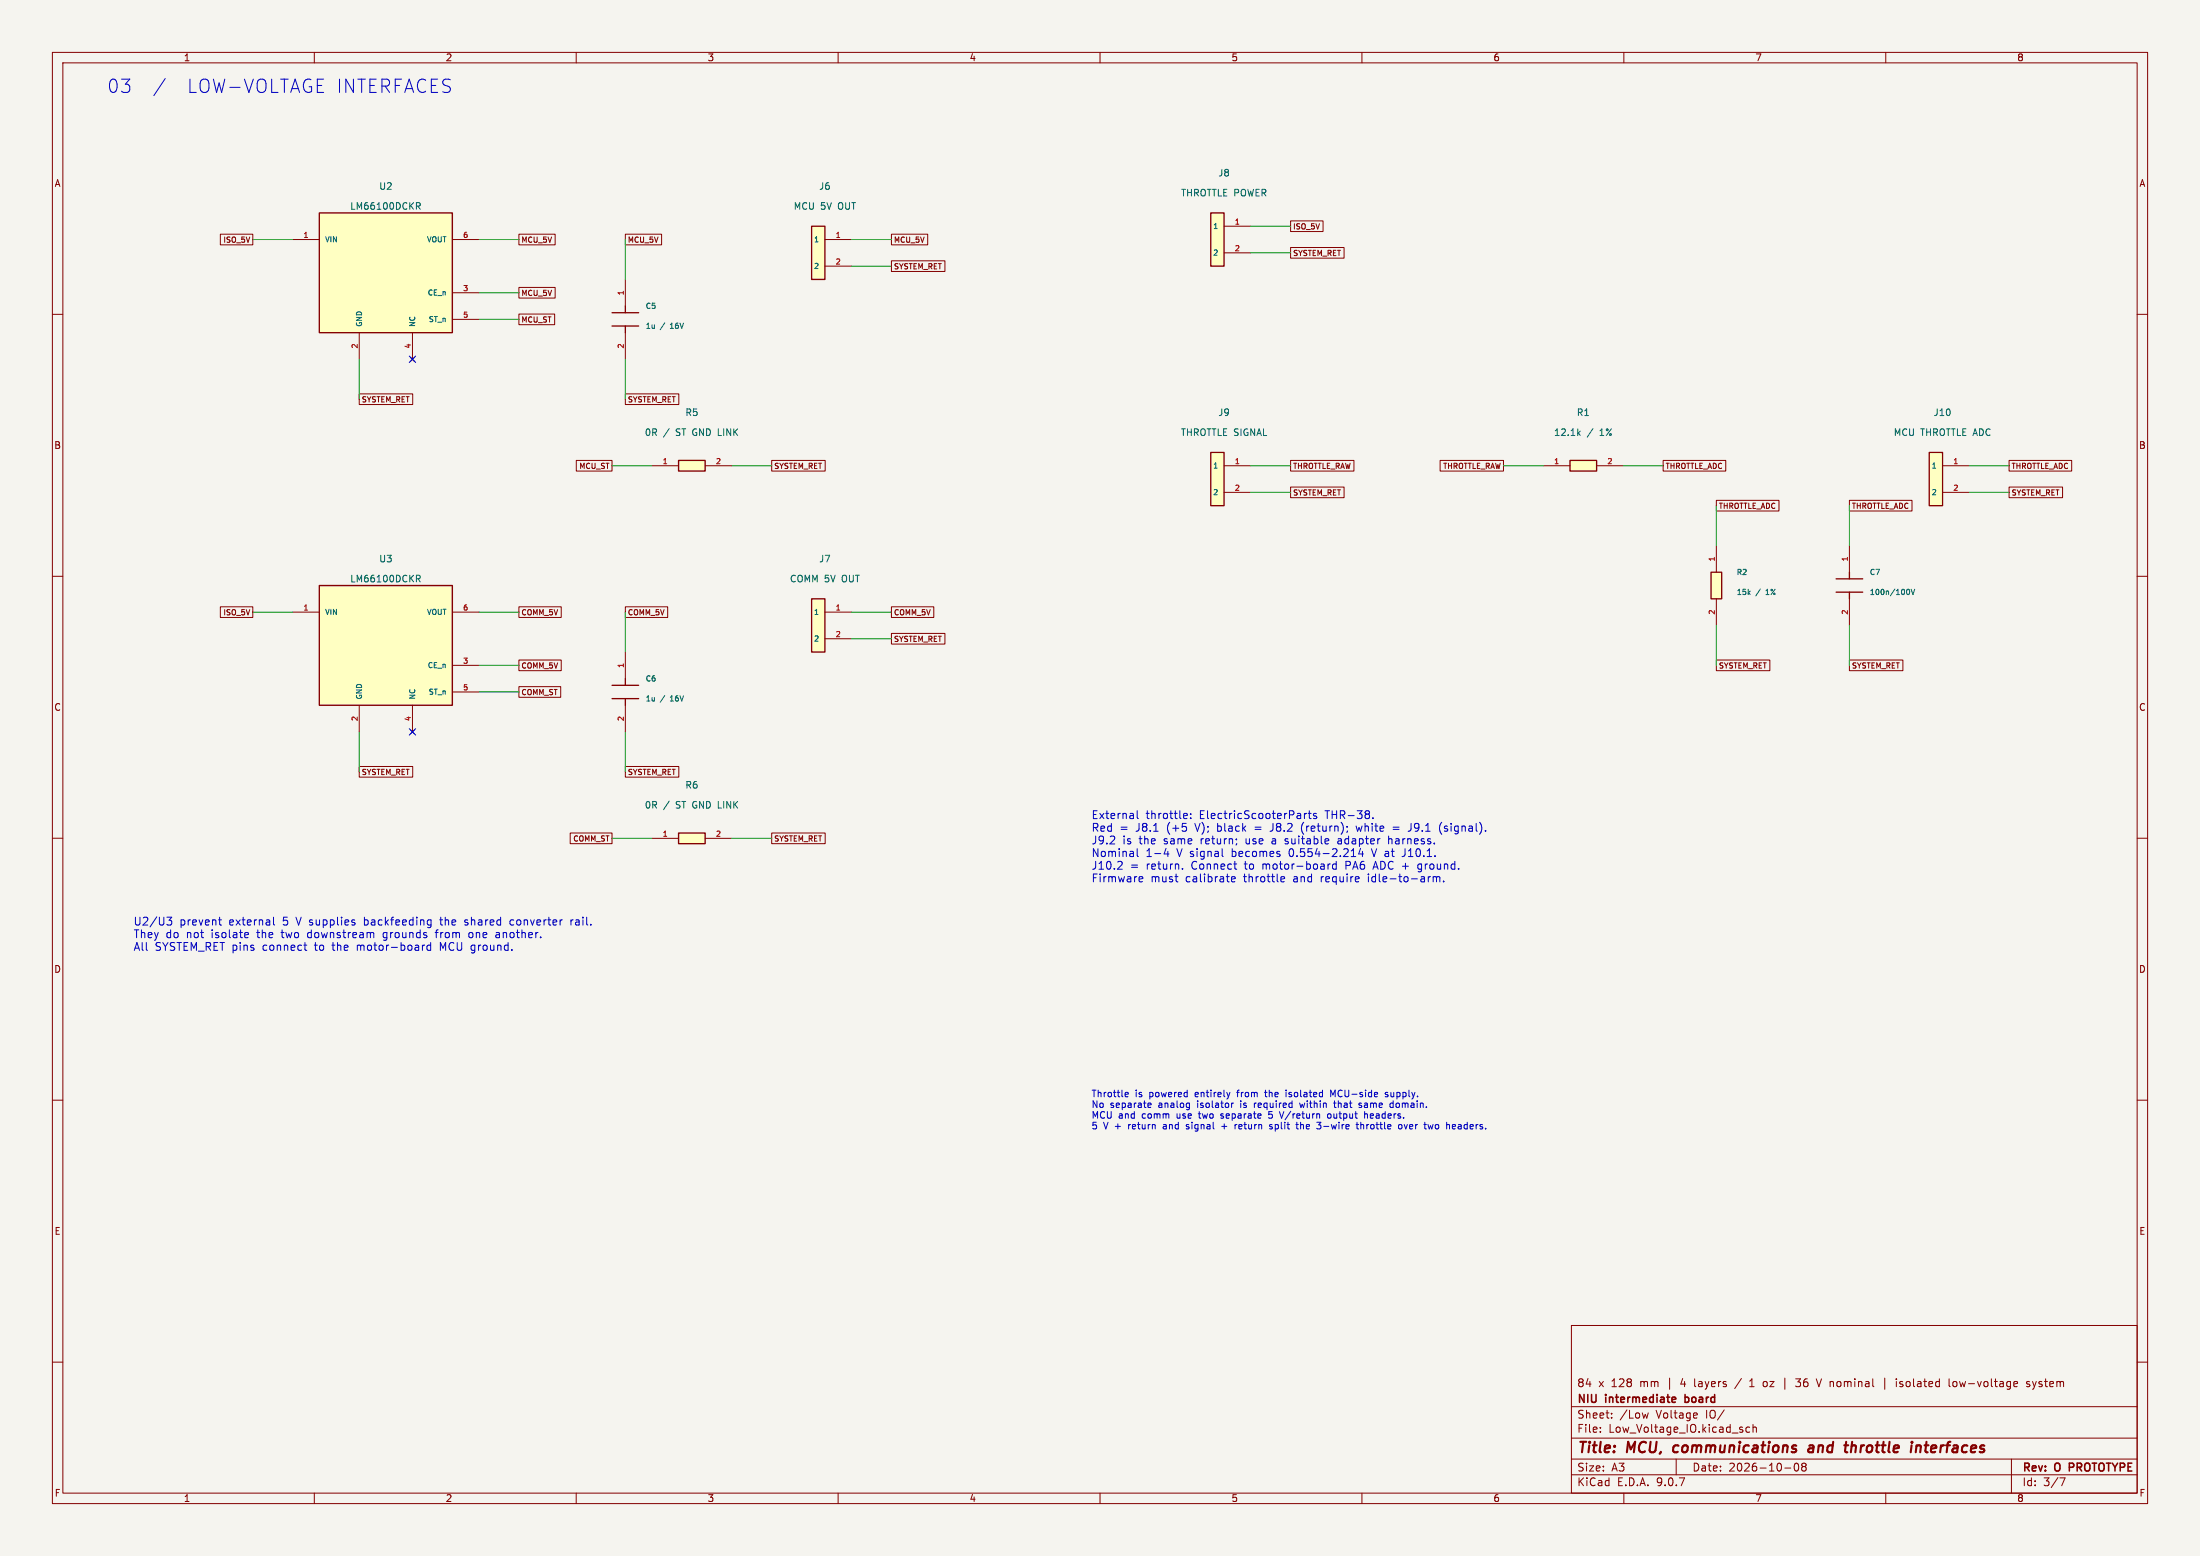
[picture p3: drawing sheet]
(kicad_sch (version 20250114) (generator "eeschema") (paper "A3") (title_block (title "MCU, communications and throttle interfaces") (date "2026-10-08") (rev "O PROTOTYPE") (company "NIU intermediate board") (comment 1 "84 x 128 mm | 4 layers / 1 oz | 36 V nominal | isolated low-voltage system")) (lib_symbols (symbol "NIU:C" (pin_names (offset 1.016)) (in_bom yes) (on_board yes) (property "Reference" "X" (at 0 5.08 0) (effects (font (size 1.27 1.27)))) (property "Value" "C" (at 0 -5.08 0) (effects (font (size 1.27 1.27)))) (symbol "C_0_1" (polyline (pts (xy -2.54 1.27) (xy 2.54 1.27)) (stroke (width 0.254) (type default)) (fill (type none))) (polyline (pts (xy -2.54 -1.27) (xy 2.54 -1.27)) (stroke (width 0.254) (type default)) (fill (type none))) (polyline (pts (xy 0 2.54) (xy 0 1.27)) (stroke (width 0.254) (type default)) (fill (type none))) (polyline (pts (xy 0 -1.27) (xy 0 -2.54)) (stroke (width 0.254) (type default)) (fill (type none)))) (symbol "C_1_1" (pin passive line (at 0 7.62 270) (length 5.08) (name "~" (effects (font (size 1.0 1.0)))) (number "1" (effects (font (size 1.0 1.0))))) (pin passive line (at 0 -7.62 90) (length 5.08) (name "~" (effects (font (size 1.0 1.0)))) (number "2" (effects (font (size 1.0 1.0))))))) (symbol "NIU:CONN" (pin_names (offset 1.016)) (in_bom yes) (on_board yes) (property "Reference" "X" (at 0 5.08 0) (effects (font (size 1.27 1.27)))) (property "Value" "CONN" (at 0 -5.08 0) (effects (font (size 1.27 1.27)))) (symbol "CONN_0_1" (rectangle (start -2.54 2.54) (end 0 -7.62) (stroke (width 0.254) (type default)) (fill (type background)))) (symbol "CONN_1_1" (pin passive line (at 5.08 0 180) (length 5.08) (name "1" (effects (font (size 1.0 1.0)))) (number "1" (effects (font (size 1.0 1.0))))) (pin passive line (at 5.08 -5.08 180) (length 5.08) (name "2" (effects (font (size 1.0 1.0)))) (number "2" (effects (font (size 1.0 1.0))))))) (symbol "NIU:FLAG" (power) (pin_names (offset 1.016)) (in_bom yes) (on_board yes) (property "Reference" "X" (at 0 5.08 0) (effects (font (size 1.27 1.27)))) (property "Value" "FLAG" (at 0 -5.08 0) (effects (font (size 1.27 1.27)))) (symbol "FLAG_0_1" (polyline (pts (xy 0 0) (xy 0 2.54) (xy -2.54 3.81) (xy 0 5.08) (xy 2.54 3.81) (xy 0 2.54)) (stroke (width 0.254) (type default)) (fill (type none)))) (symbol "FLAG_1_1" (pin power_out line (at 0 0 90) (length 0) (name "pwr" (effects (font (size 1.0 1.0)))) (number "1" (effects (font (size 1.0 1.0))))))) (symbol "NIU:IDEAL" (pin_names (offset 1.016)) (in_bom yes) (on_board yes) (property "Reference" "X" (at 0 5.08 0) (effects (font (size 1.27 1.27)))) (property "Value" "IDEAL" (at 0 -5.08 0) (effects (font (size 1.27 1.27)))) (symbol "IDEAL_0_1" (rectangle (start -12.7 12.7) (end 12.7 -10.16) (stroke (width 0.254) (type default)) (fill (type background)))) (symbol "IDEAL_1_1" (pin power_in line (at -17.78 7.62 0) (length 5.08) (name "VIN" (effects (font (size 1.0 1.0)))) (number "1" (effects (font (size 1.0 1.0))))) (pin power_in line (at -5.08 -15.24 90) (length 5.08) (name "GND" (effects (font (size 1.0 1.0)))) (number "2" (effects (font (size 1.0 1.0))))) (pin input line (at 17.78 -2.54 180) (length 5.08) (name "CE_n" (effects (font (size 1.0 1.0)))) (number "3" (effects (font (size 1.0 1.0))))) (pin no_connect line (at 5.08 -15.24 90) (length 5.08) (name "NC" (effects (font (size 1.0 1.0)))) (number "4" (effects (font (size 1.0 1.0))))) (pin open_collector line (at 17.78 -7.62 180) (length 5.08) (name "ST_n" (effects (font (size 1.0 1.0)))) (number "5" (effects (font (size 1.0 1.0))))) (pin power_out line (at 17.78 7.62 180) (length 5.08) (name "VOUT" (effects (font (size 1.0 1.0)))) (number "6" (effects (font (size 1.0 1.0))))))) (symbol "NIU:R" (pin_names (offset 1.016)) (in_bom yes) (on_board yes) (property "Reference" "X" (at 0 5.08 0) (effects (font (size 1.27 1.27)))) (property "Value" "R" (at 0 -5.08 0) (effects (font (size 1.27 1.27)))) (symbol "R_0_1" (rectangle (start -2.54 1.016) (end 2.54 -1.016) (stroke (width 0.254) (type default)) (fill (type background)))) (symbol "R_1_1" (pin passive line (at -7.62 0 0) (length 5.08) (name "~" (effects (font (size 1.0 1.0)))) (number "1" (effects (font (size 1.0 1.0))))) (pin passive line (at 7.62 0 180) (length 5.08) (name "~" (effects (font (size 1.0 1.0)))) (number "2" (effects (font (size 1.0 1.0))))))) (symbol "NIU:RV" (pin_names (offset 1.016)) (in_bom yes) (on_board yes) (property "Reference" "X" (at 0 5.08 0) (effects (font (size 1.27 1.27)))) (property "Value" "RV" (at 0 -5.08 0) (effects (font (size 1.27 1.27)))) (symbol "RV_0_1" (rectangle (start -1.016 2.54) (end 1.016 -2.54) (stroke (width 0.254) (type default)) (fill (type background)))) (symbol "RV_1_1" (pin passive line (at 0 7.62 270) (length 5.08) (name "~" (effects (font (size 1.0 1.0)))) (number "1" (effects (font (size 1.0 1.0))))) (pin passive line (at 0 -7.62 90) (length 5.08) (name "~" (effects (font (size 1.0 1.0)))) (number "2" (effects (font (size 1.0 1.0)))))))) (text "03  /  LOW-VOLTAGE INTERFACES" (at 20.32 15.24 0) (effects (font (size 2.54 2.54)) (justify left top))) (symbol (lib_id "NIU:IDEAL") (at 73.66 53.34 0) (unit 1) (in_bom yes) (on_board yes) (dnp no) (property "Reference" "U2" (at 73.66 35.56 0) (effects (font (size 1.27 1.27)))) (property "Value" "LM66100DCKR" (at 73.66 39.370000000000005 0) (effects (font (size 1.27 1.27)))) (property "Footprint" "NIU:SOT-363_SC-70-6" (at 73.66 53.34 0) (effects (font (size 1.27 1.27)) (hide yes))) (property "Datasheet" "" (at 73.66 53.34 0) (effects (font (size 1.27 1.27)) (hide yes))) (property "MPN" "LM66100DCKR" (at 73.66 53.34 0) (effects (font (size 1.27 1.27)) (hide yes))) (property "Rating" "1.5-5.5V / 1.5A" (at 73.66 53.34 0) (effects (font (size 1.27 1.27)) (hide yes))) (property "Notes" "CE tied to output for reverse-current blocking. Unused ST grounded through explicit 0-ohm configuration link." (at 73.66 53.34 0) (effects (font (size 1.27 1.27)) (hide yes))) (pin "1") (pin "2") (pin "3") (pin "4") (pin "5") (pin "6") (property "Manufacturer" "Texas Instruments" (at 73.66 53.34 0) (effects (font (size 1.27 1.27)) (hide yes))) (property "Mouser" "595-LM66100DCKR" (at 73.66 53.34 0) (effects (font (size 1.27 1.27)) (hide yes)))) (global_label "ISO_5V" (shape passive) (at 48.26 45.72 180) (effects (font (size 1.016 1.016)) (justify right))) (global_label "SYSTEM_RET" (shape passive) (at 68.58 76.2 0) (effects (font (size 1.016 1.016)) (justify left))) (global_label "MCU_5V" (shape passive) (at 99.06 55.88 0) (effects (font (size 1.016 1.016)) (justify left))) (no_connect (at 78.74 68.58)) (global_label "MCU_ST" (shape passive) (at 99.06 60.96 0) (effects (font (size 1.016 1.016)) (justify left))) (global_label "MCU_5V" (shape passive) (at 99.06 45.72 0) (effects (font (size 1.016 1.016)) (justify left))) (symbol (lib_id "NIU:R") (at 132.08 88.9 0) (unit 1) (in_bom yes) (on_board yes) (dnp no) (property "Reference" "R5" (at 132.08 78.74000000000001 0) (effects (font (size 1.27 1.27)))) (property "Value" "0R / ST GND LINK" (at 132.08 82.55000000000001 0) (effects (font (size 1.27 1.27)))) (property "Footprint" "NIU:R_0805_2012Metric" (at 132.08 88.9 0) (effects (font (size 1.27 1.27)) (hide yes))) (property "Datasheet" "" (at 132.08 88.9 0) (effects (font (size 1.27 1.27)) (hide yes))) (property "MPN" "RC0805JR-070RL" (at 132.08 88.9 0) (effects (font (size 1.27 1.27)) (hide yes))) (property "Rating" "0 ohm configuration link" (at 132.08 88.9 0) (effects (font (size 1.27 1.27)) (hide yes))) (property "Notes" "Grounds unused ST as recommended by TI; removable for diagnostics." (at 132.08 88.9 0) (effects (font (size 1.27 1.27)) (hide yes))) (pin "1") (pin "2") (property "Manufacturer" "YAGEO" (at 132.08 88.9 0) (effects (font (size 1.27 1.27)) (hide yes))) (property "Mouser" "603-RC0805JR-070RL" (at 132.08 88.9 0) (effects (font (size 1.27 1.27)) (hide yes)))) (global_label "MCU_ST" (shape passive) (at 116.84 88.9 180) (effects (font (size 1.016 1.016)) (justify right))) (global_label "SYSTEM_RET" (shape passive) (at 147.32 88.9 0) (effects (font (size 1.016 1.016)) (justify left))) (symbol (lib_id "NIU:C") (at 119.38 60.96 0) (unit 1) (in_bom yes) (on_board yes) (dnp no) (property "Reference" "C5" (at 123.19 58.42 0) (effects (font (size 1.016 1.016)) (justify left))) (property "Value" "1u / 16V" (at 123.19 62.230000000000004 0) (effects (font (size 1.016 1.016)) (justify left))) (property "Footprint" "NIU:C_0805_2012Metric" (at 119.38 60.96 0) (effects (font (size 1.27 1.27)) (hide yes))) (property "Datasheet" "" (at 119.38 60.96 0) (effects (font (size 1.27 1.27)) (hide yes))) (property "MPN" "GRM21BR71C105KA01L" (at 119.38 60.96 0) (effects (font (size 1.27 1.27)) (hide yes))) (property "Rating" "X7R 0805, 16V" (at 119.38 60.96 0) (effects (font (size 1.27 1.27)) (hide yes))) (property "Notes" "" (at 119.38 60.96 0) (effects (font (size 1.27 1.27)) (hide yes))) (pin "1") (pin "2") (property "Manufacturer" "Murata Electronics" (at 119.38 60.96 0) (effects (font (size 1.27 1.27)) (hide yes))) (property "Mouser" "81-GRM40X105K16L" (at 119.38 60.96 0) (effects (font (size 1.27 1.27)) (hide yes)))) (global_label "MCU_5V" (shape passive) (at 119.38 45.72 0) (effects (font (size 1.016 1.016)) (justify left))) (global_label "SYSTEM_RET" (shape passive) (at 119.38 76.2 0) (effects (font (size 1.016 1.016)) (justify left))) (symbol (lib_id "NIU:CONN") (at 157.48 45.720000000000006 0) (unit 1) (in_bom yes) (on_board yes) (dnp no) (property "Reference" "J6" (at 157.48 35.56 0) (effects (font (size 1.27 1.27)))) (property "Value" "MCU 5V OUT" (at 157.48 39.370000000000005 0) (effects (font (size 1.27 1.27)))) (property "Footprint" "NIU:PinHeader_1x02_P2.54mm_Vertical" (at 157.48 45.720000000000006 0) (effects (font (size 1.27 1.27)) (hide yes))) (property "Datasheet" "" (at 157.48 45.720000000000006 0) (effects (font (size 1.27 1.27)) (hide yes))) (property "MPN" "M20-9990245" (at 157.48 45.720000000000006 0) (effects (font (size 1.27 1.27)) (hide yes))) (property "Rating" "3A header / LV signals" (at 157.48 45.720000000000006 0) (effects (font (size 1.27 1.27)) (hide yes))) (property "Notes" "" (at 157.48 45.720000000000006 0) (effects (font (size 1.27 1.27)) (hide yes))) (pin "1") (pin "2") (property "Manufacturer" "Harwin" (at 157.48 45.720000000000006 0) (effects (font (size 1.27 1.27)) (hide yes))) (property "Mouser" "855-M20-9990245" (at 157.48 45.720000000000006 0) (effects (font (size 1.27 1.27)) (hide yes)))) (global_label "MCU_5V" (shape passive) (at 170.18 45.72 0) (effects (font (size 1.016 1.016)) (justify left))) (global_label "SYSTEM_RET" (shape passive) (at 170.18 50.8 0) (effects (font (size 1.016 1.016)) (justify left))) (symbol (lib_id "NIU:IDEAL") (at 73.66 124.46 0) (unit 1) (in_bom yes) (on_board yes) (dnp no) (property "Reference" "U3" (at 73.66 106.67999999999999 0) (effects (font (size 1.27 1.27)))) (property "Value" "LM66100DCKR" (at 73.66 110.49 0) (effects (font (size 1.27 1.27)))) (property "Footprint" "NIU:SOT-363_SC-70-6" (at 73.66 124.46 0) (effects (font (size 1.27 1.27)) (hide yes))) (property "Datasheet" "" (at 73.66 124.46 0) (effects (font (size 1.27 1.27)) (hide yes))) (property "MPN" "LM66100DCKR" (at 73.66 124.46 0) (effects (font (size 1.27 1.27)) (hide yes))) (property "Rating" "1.5-5.5V / 1.5A" (at 73.66 124.46 0) (effects (font (size 1.27 1.27)) (hide yes))) (property "Notes" "CE tied to output for reverse-current blocking. Unused ST grounded through explicit 0-ohm configuration link." (at 73.66 124.46 0) (effects (font (size 1.27 1.27)) (hide yes))) (pin "1") (pin "2") (pin "3") (pin "4") (pin "5") (pin "6") (property "Manufacturer" "Texas Instruments" (at 73.66 124.46 0) (effects (font (size 1.27 1.27)) (hide yes))) (property "Mouser" "595-LM66100DCKR" (at 73.66 124.46 0) (effects (font (size 1.27 1.27)) (hide yes)))) (global_label "ISO_5V" (shape passive) (at 48.26 116.84 180) (effects (font (size 1.016 1.016)) (justify right))) (global_label "SYSTEM_RET" (shape passive) (at 68.58 147.32 0) (effects (font (size 1.016 1.016)) (justify left))) (global_label "COMM_5V" (shape passive) (at 99.06 127 0) (effects (font (size 1.016 1.016)) (justify left))) (no_connect (at 78.74 139.7)) (global_label "COMM_ST" (shape passive) (at 99.06 132.08 0) (effects (font (size 1.016 1.016)) (justify left))) (global_label "COMM_5V" (shape passive) (at 99.06 116.84 0) (effects (font (size 1.016 1.016)) (justify left))) (symbol (lib_id "NIU:R") (at 132.08 160.01999999999998 0) (unit 1) (in_bom yes) (on_board yes) (dnp no) (property "Reference" "R6" (at 132.08 149.85999999999999 0) (effects (font (size 1.27 1.27)))) (property "Value" "0R / ST GND LINK" (at 132.08 153.67 0) (effects (font (size 1.27 1.27)))) (property "Footprint" "NIU:R_0805_2012Metric" (at 132.08 160.01999999999998 0) (effects (font (size 1.27 1.27)) (hide yes))) (property "Datasheet" "" (at 132.08 160.01999999999998 0) (effects (font (size 1.27 1.27)) (hide yes))) (property "MPN" "RC0805JR-070RL" (at 132.08 160.01999999999998 0) (effects (font (size 1.27 1.27)) (hide yes))) (property "Rating" "0 ohm configuration link" (at 132.08 160.01999999999998 0) (effects (font (size 1.27 1.27)) (hide yes))) (property "Notes" "Grounds unused ST as recommended by TI; removable for diagnostics." (at 132.08 160.01999999999998 0) (effects (font (size 1.27 1.27)) (hide yes))) (pin "1") (pin "2") (property "Manufacturer" "YAGEO" (at 132.08 160.01999999999998 0) (effects (font (size 1.27 1.27)) (hide yes))) (property "Mouser" "603-RC0805JR-070RL" (at 132.08 160.01999999999998 0) (effects (font (size 1.27 1.27)) (hide yes)))) (global_label "COMM_ST" (shape passive) (at 116.84 160.02 180) (effects (font (size 1.016 1.016)) (justify right))) (global_label "SYSTEM_RET" (shape passive) (at 147.32 160.02 0) (effects (font (size 1.016 1.016)) (justify left))) (symbol (lib_id "NIU:C") (at 119.38 132.07999999999998 0) (unit 1) (in_bom yes) (on_board yes) (dnp no) (property "Reference" "C6" (at 123.19 129.54 0) (effects (font (size 1.016 1.016)) (justify left))) (property "Value" "1u / 16V" (at 123.19 133.35 0) (effects (font (size 1.016 1.016)) (justify left))) (property "Footprint" "NIU:C_0805_2012Metric" (at 119.38 132.07999999999998 0) (effects (font (size 1.27 1.27)) (hide yes))) (property "Datasheet" "" (at 119.38 132.07999999999998 0) (effects (font (size 1.27 1.27)) (hide yes))) (property "MPN" "GRM21BR71C105KA01L" (at 119.38 132.07999999999998 0) (effects (font (size 1.27 1.27)) (hide yes))) (property "Rating" "X7R 0805, 16V" (at 119.38 132.07999999999998 0) (effects (font (size 1.27 1.27)) (hide yes))) (property "Notes" "" (at 119.38 132.07999999999998 0) (effects (font (size 1.27 1.27)) (hide yes))) (pin "1") (pin "2") (property "Manufacturer" "Murata Electronics" (at 119.38 132.07999999999998 0) (effects (font (size 1.27 1.27)) (hide yes))) (property "Mouser" "81-GRM40X105K16L" (at 119.38 132.07999999999998 0) (effects (font (size 1.27 1.27)) (hide yes)))) (global_label "COMM_5V" (shape passive) (at 119.38 116.84 0) (effects (font (size 1.016 1.016)) (justify left))) (global_label "SYSTEM_RET" (shape passive) (at 119.38 147.32 0) (effects (font (size 1.016 1.016)) (justify left))) (symbol (lib_id "NIU:CONN") (at 157.48 116.83999999999999 0) (unit 1) (in_bom yes) (on_board yes) (dnp no) (property "Reference" "J7" (at 157.48 106.67999999999999 0) (effects (font (size 1.27 1.27)))) (property "Value" "COMM 5V OUT" (at 157.48 110.49 0) (effects (font (size 1.27 1.27)))) (property "Footprint" "NIU:PinHeader_1x02_P2.54mm_Vertical" (at 157.48 116.83999999999999 0) (effects (font (size 1.27 1.27)) (hide yes))) (property "Datasheet" "" (at 157.48 116.83999999999999 0) (effects (font (size 1.27 1.27)) (hide yes))) (property "MPN" "M20-9990245" (at 157.48 116.83999999999999 0) (effects (font (size 1.27 1.27)) (hide yes))) (property "Rating" "3A header / LV signals" (at 157.48 116.83999999999999 0) (effects (font (size 1.27 1.27)) (hide yes))) (property "Notes" "" (at 157.48 116.83999999999999 0) (effects (font (size 1.27 1.27)) (hide yes))) (pin "1") (pin "2") (property "Manufacturer" "Harwin" (at 157.48 116.83999999999999 0) (effects (font (size 1.27 1.27)) (hide yes))) (property "Mouser" "855-M20-9990245" (at 157.48 116.83999999999999 0) (effects (font (size 1.27 1.27)) (hide yes)))) (global_label "COMM_5V" (shape passive) (at 170.18 116.84 0) (effects (font (size 1.016 1.016)) (justify left))) (global_label "SYSTEM_RET" (shape passive) (at 170.18 121.92 0) (effects (font (size 1.016 1.016)) (justify left))) (symbol (lib_id "NIU:CONN") (at 233.68 43.18 0) (unit 1) (in_bom yes) (on_board yes) (dnp no) (property "Reference" "J8" (at 233.68 33.019999999999996 0) (effects (font (size 1.27 1.27)))) (property "Value" "THROTTLE POWER" (at 233.68 36.83 0) (effects (font (size 1.27 1.27)))) (property "Footprint" "NIU:PinHeader_1x02_P2.54mm_Vertical" (at 233.68 43.18 0) (effects (font (size 1.27 1.27)) (hide yes))) (property "Datasheet" "" (at 233.68 43.18 0) (effects (font (size 1.27 1.27)) (hide yes))) (property "MPN" "M20-9990245" (at 233.68 43.18 0) (effects (font (size 1.27 1.27)) (hide yes))) (property "Rating" "3A header / LV signals" (at 233.68 43.18 0) (effects (font (size 1.27 1.27)) (hide yes))) (property "Notes" "" (at 233.68 43.18 0) (effects (font (size 1.27 1.27)) (hide yes))) (pin "1") (pin "2") (property "Manufacturer" "Harwin" (at 233.68 43.18 0) (effects (font (size 1.27 1.27)) (hide yes))) (property "Mouser" "855-M20-9990245" (at 233.68 43.18 0) (effects (font (size 1.27 1.27)) (hide yes)))) (global_label "ISO_5V" (shape passive) (at 246.38 43.18 0) (effects (font (size 1.016 1.016)) (justify left))) (global_label "SYSTEM_RET" (shape passive) (at 246.38 48.26 0) (effects (font (size 1.016 1.016)) (justify left))) (symbol (lib_id "NIU:CONN") (at 233.68 88.9 0) (unit 1) (in_bom yes) (on_board yes) (dnp no) (property "Reference" "J9" (at 233.68 78.74000000000001 0) (effects (font (size 1.27 1.27)))) (property "Value" "THROTTLE SIGNAL" (at 233.68 82.55000000000001 0) (effects (font (size 1.27 1.27)))) (property "Footprint" "NIU:PinHeader_1x02_P2.54mm_Vertical" (at 233.68 88.9 0) (effects (font (size 1.27 1.27)) (hide yes))) (property "Datasheet" "" (at 233.68 88.9 0) (effects (font (size 1.27 1.27)) (hide yes))) (property "MPN" "M20-9990245" (at 233.68 88.9 0) (effects (font (size 1.27 1.27)) (hide yes))) (property "Rating" "3A header / LV signals" (at 233.68 88.9 0) (effects (font (size 1.27 1.27)) (hide yes))) (property "Notes" "" (at 233.68 88.9 0) (effects (font (size 1.27 1.27)) (hide yes))) (pin "1") (pin "2") (property "Manufacturer" "Harwin" (at 233.68 88.9 0) (effects (font (size 1.27 1.27)) (hide yes))) (property "Mouser" "855-M20-9990245" (at 233.68 88.9 0) (effects (font (size 1.27 1.27)) (hide yes)))) (global_label "THROTTLE_RAW" (shape passive) (at 246.38 88.9 0) (effects (font (size 1.016 1.016)) (justify left))) (global_label "SYSTEM_RET" (shape passive) (at 246.38 93.98 0) (effects (font (size 1.016 1.016)) (justify left))) (symbol (lib_id "NIU:R") (at 302.26 88.9 0) (unit 1) (in_bom yes) (on_board yes) (dnp no) (property "Reference" "R1" (at 302.26 78.74000000000001 0) (effects (font (size 1.27 1.27)))) (property "Value" "12.1k / 1%" (at 302.26 82.55000000000001 0) (effects (font (size 1.27 1.27)))) (property "Footprint" "NIU:R_0805_2012Metric" (at 302.26 88.9 0) (effects (font (size 1.27 1.27)) (hide yes))) (property "Datasheet" "" (at 302.26 88.9 0) (effects (font (size 1.27 1.27)) (hide yes))) (property "MPN" "RC0805FR-0712K1L" (at 302.26 88.9 0) (effects (font (size 1.27 1.27)) (hide yes))) (property "Rating" "1% 0.125W" (at 302.26 88.9 0) (effects (font (size 1.27 1.27)) (hide yes))) (property "Notes" "" (at 302.26 88.9 0) (effects (font (size 1.27 1.27)) (hide yes))) (pin "1") (pin "2") (property "Manufacturer" "YAGEO" (at 302.26 88.9 0) (effects (font (size 1.27 1.27)) (hide yes))) (property "Mouser" "603-RC0805FR-0712K1L" (at 302.26 88.9 0) (effects (font (size 1.27 1.27)) (hide yes)))) (global_label "THROTTLE_RAW" (shape passive) (at 287.02 88.9 180) (effects (font (size 1.016 1.016)) (justify right))) (global_label "THROTTLE_ADC" (shape passive) (at 317.5 88.9 0) (effects (font (size 1.016 1.016)) (justify left))) (symbol (lib_id "NIU:RV") (at 327.66 111.76 0) (unit 1) (in_bom yes) (on_board yes) (dnp no) (property "Reference" "R2" (at 331.47 109.22 0) (effects (font (size 1.016 1.016)) (justify left))) (property "Value" "15k / 1%" (at 331.47 113.03 0) (effects (font (size 1.016 1.016)) (justify left))) (property "Footprint" "NIU:R_0805_2012Metric" (at 327.66 111.76 0) (effects (font (size 1.27 1.27)) (hide yes))) (property "Datasheet" "" (at 327.66 111.76 0) (effects (font (size 1.27 1.27)) (hide yes))) (property "MPN" "RC0805FR-0715KL" (at 327.66 111.76 0) (effects (font (size 1.27 1.27)) (hide yes))) (property "Rating" "1% 0.125W" (at 327.66 111.76 0) (effects (font (size 1.27 1.27)) (hide yes))) (property "Notes" "" (at 327.66 111.76 0) (effects (font (size 1.27 1.27)) (hide yes))) (pin "1") (pin "2") (property "Manufacturer" "YAGEO" (at 327.66 111.76 0) (effects (font (size 1.27 1.27)) (hide yes))) (property "Mouser" "603-RC0805FR-0715KL" (at 327.66 111.76 0) (effects (font (size 1.27 1.27)) (hide yes)))) (global_label "THROTTLE_ADC" (shape passive) (at 327.66 96.52 0) (effects (font (size 1.016 1.016)) (justify left))) (global_label "SYSTEM_RET" (shape passive) (at 327.66 127 0) (effects (font (size 1.016 1.016)) (justify left))) (symbol (lib_id "NIU:C") (at 353.06 111.76 0) (unit 1) (in_bom yes) (on_board yes) (dnp no) (property "Reference" "C7" (at 356.87 109.22 0) (effects (font (size 1.016 1.016)) (justify left))) (property "Value" "100n/100V" (at 356.87 113.03 0) (effects (font (size 1.016 1.016)) (justify left))) (property "Footprint" "NIU:C_0805_2012Metric" (at 353.06 111.76 0) (effects (font (size 1.27 1.27)) (hide yes))) (property "Datasheet" "" (at 353.06 111.76 0) (effects (font (size 1.27 1.27)) (hide yes))) (property "MPN" "C2012X7R2A104K125AA" (at 353.06 111.76 0) (effects (font (size 1.27 1.27)) (hide yes))) (property "Rating" "X7R, 10%, 0805" (at 353.06 111.76 0) (effects (font (size 1.27 1.27)) (hide yes))) (property "Notes" "Voltage rating increased from 50 V to 100 V; same capacitance and package. Shares C2 purchasing SKU." (at 353.06 111.76 0) (effects (font (size 1.27 1.27)) (hide yes))) (pin "1") (pin "2") (property "Manufacturer" "TDK" (at 353.06 111.76 0) (effects (font (size 1.27 1.27)) (hide yes))) (property "Mouser" "810-C2012X7R2A104K" (at 353.06 111.76 0) (effects (font (size 1.27 1.27)) (hide yes)))) (global_label "THROTTLE_ADC" (shape passive) (at 353.06 96.52 0) (effects (font (size 1.016 1.016)) (justify left))) (global_label "SYSTEM_RET" (shape passive) (at 353.06 127 0) (effects (font (size 1.016 1.016)) (justify left))) (symbol (lib_id "NIU:CONN") (at 370.84 88.9 0) (unit 1) (in_bom yes) (on_board yes) (dnp no) (property "Reference" "J10" (at 370.84 78.74000000000001 0) (effects (font (size 1.27 1.27)))) (property "Value" "MCU THROTTLE ADC" (at 370.84 82.55000000000001 0) (effects (font (size 1.27 1.27)))) (property "Footprint" "NIU:PinHeader_1x02_P2.54mm_Vertical" (at 370.84 88.9 0) (effects (font (size 1.27 1.27)) (hide yes))) (property "Datasheet" "" (at 370.84 88.9 0) (effects (font (size 1.27 1.27)) (hide yes))) (property "MPN" "M20-9990245" (at 370.84 88.9 0) (effects (font (size 1.27 1.27)) (hide yes))) (property "Rating" "3A header / LV signals" (at 370.84 88.9 0) (effects (font (size 1.27 1.27)) (hide yes))) (property "Notes" "" (at 370.84 88.9 0) (effects (font (size 1.27 1.27)) (hide yes))) (pin "1") (pin "2") (property "Manufacturer" "Harwin" (at 370.84 88.9 0) (effects (font (size 1.27 1.27)) (hide yes))) (property "Mouser" "855-M20-9990245" (at 370.84 88.9 0) (effects (font (size 1.27 1.27)) (hide yes)))) (global_label "THROTTLE_ADC" (shape passive) (at 383.54 88.9 0) (effects (font (size 1.016 1.016)) (justify left))) (global_label "SYSTEM_RET" (shape passive) (at 383.54 93.98 0) (effects (font (size 1.016 1.016)) (justify left))) (text "U2/U3 prevent external 5 V supplies backfeeding the shared converter rail.\nThey do not isolate the two downstream grounds from one another.\nAll SYSTEM_RET pins connect to the motor-board MCU ground." (at 25.4 175.26 0) (effects (font (size 1.5 1.5)) (justify left top))) (text "External throttle: ElectricScooterParts THR-38.\nRed = J8.1 (+5 V); black = J8.2 (return); white = J9.1 (signal).\nJ9.2 is the same return; use a suitable adapter harness.\nNominal 1-4 V signal becomes 0.554-2.214 V at J10.1.\nJ10.2 = return. Connect to motor-board PA6 ADC + ground.\nFirmware must calibrate throttle and require idle-to-arm." (at 208.28 154.94 0) (effects (font (size 1.5 1.5)) (justify left top))) (text "Throttle is powered entirely from the isolated MCU-side supply.\nNo separate analog isolator is required within that same domain.\nMCU and comm use two separate 5 V/return output headers.\n5 V + return and signal + return split the 3-wire throttle over two headers." (at 208.28 208.28 0) (effects (font (size 1.27 1.27)) (justify left top))) (wire (pts (xy 48.26 45.72) (xy 55.88 45.72)) (stroke (width 0) (type default))) (wire (pts (xy 48.26 116.84) (xy 55.88 116.84)) (stroke (width 0) (type default))) (wire (pts (xy 68.58 68.58) (xy 68.58 76.2)) (stroke (width 0) (type default))) (wire (pts (xy 68.58 139.7) (xy 68.58 147.32)) (stroke (width 0) (type default))) (wire (pts (xy 91.44 45.72) (xy 99.06 45.72)) (stroke (width 0) (type default))) (wire (pts (xy 91.44 55.88) (xy 99.06 55.88)) (stroke (width 0) (type default))) (wire (pts (xy 91.44 60.96) (xy 99.06 60.96)) (stroke (width 0) (type default))) (wire (pts (xy 91.44 116.84) (xy 99.06 116.84)) (stroke (width 0) (type default))) (wire (pts (xy 91.44 127) (xy 99.06 127)) (stroke (width 0) (type default))) (wire (pts (xy 91.44 132.08) (xy 99.06 132.08)) (stroke (width 0) (type default))) (wire (pts (xy 116.84 88.9) (xy 124.46 88.9)) (stroke (width 0) (type default))) (wire (pts (xy 116.84 160.02) (xy 124.46 160.02)) (stroke (width 0) (type default))) (wire (pts (xy 119.38 45.72) (xy 119.38 53.34)) (stroke (width 0) (type default))) (wire (pts (xy 119.38 68.58) (xy 119.38 76.2)) (stroke (width 0) (type default))) (wire (pts (xy 119.38 116.84) (xy 119.38 124.46)) (stroke (width 0) (type default))) (wire (pts (xy 119.38 139.7) (xy 119.38 147.32)) (stroke (width 0) (type default))) (wire (pts (xy 139.7 88.9) (xy 147.32 88.9)) (stroke (width 0) (type default))) (wire (pts (xy 139.7 160.02) (xy 147.32 160.02)) (stroke (width 0) (type default))) (wire (pts (xy 162.56 45.72) (xy 170.18 45.72)) (stroke (width 0) (type default))) (wire (pts (xy 162.56 50.8) (xy 170.18 50.8)) (stroke (width 0) (type default))) (wire (pts (xy 162.56 116.84) (xy 170.18 116.84)) (stroke (width 0) (type default))) (wire (pts (xy 162.56 121.92) (xy 170.18 121.92)) (stroke (width 0) (type default))) (wire (pts (xy 238.76 43.18) (xy 246.38 43.18)) (stroke (width 0) (type default))) (wire (pts (xy 238.76 48.26) (xy 246.38 48.26)) (stroke (width 0) (type default))) (wire (pts (xy 238.76 88.9) (xy 246.38 88.9)) (stroke (width 0) (type default))) (wire (pts (xy 238.76 93.98) (xy 246.38 93.98)) (stroke (width 0) (type default))) (wire (pts (xy 287.02 88.9) (xy 294.64 88.9)) (stroke (width 0) (type default))) (wire (pts (xy 309.88 88.9) (xy 317.5 88.9)) (stroke (width 0) (type default))) (wire (pts (xy 327.66 96.52) (xy 327.66 104.14)) (stroke (width 0) (type default))) (wire (pts (xy 327.66 119.38) (xy 327.66 127)) (stroke (width 0) (type default))) (wire (pts (xy 353.06 96.52) (xy 353.06 104.14)) (stroke (width 0) (type default))) (wire (pts (xy 353.06 119.38) (xy 353.06 127)) (stroke (width 0) (type default))) (wire (pts (xy 375.92 88.9) (xy 383.54 88.9)) (stroke (width 0) (type default))) (wire (pts (xy 375.92 93.98) (xy 383.54 93.98)) (stroke (width 0) (type default))))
